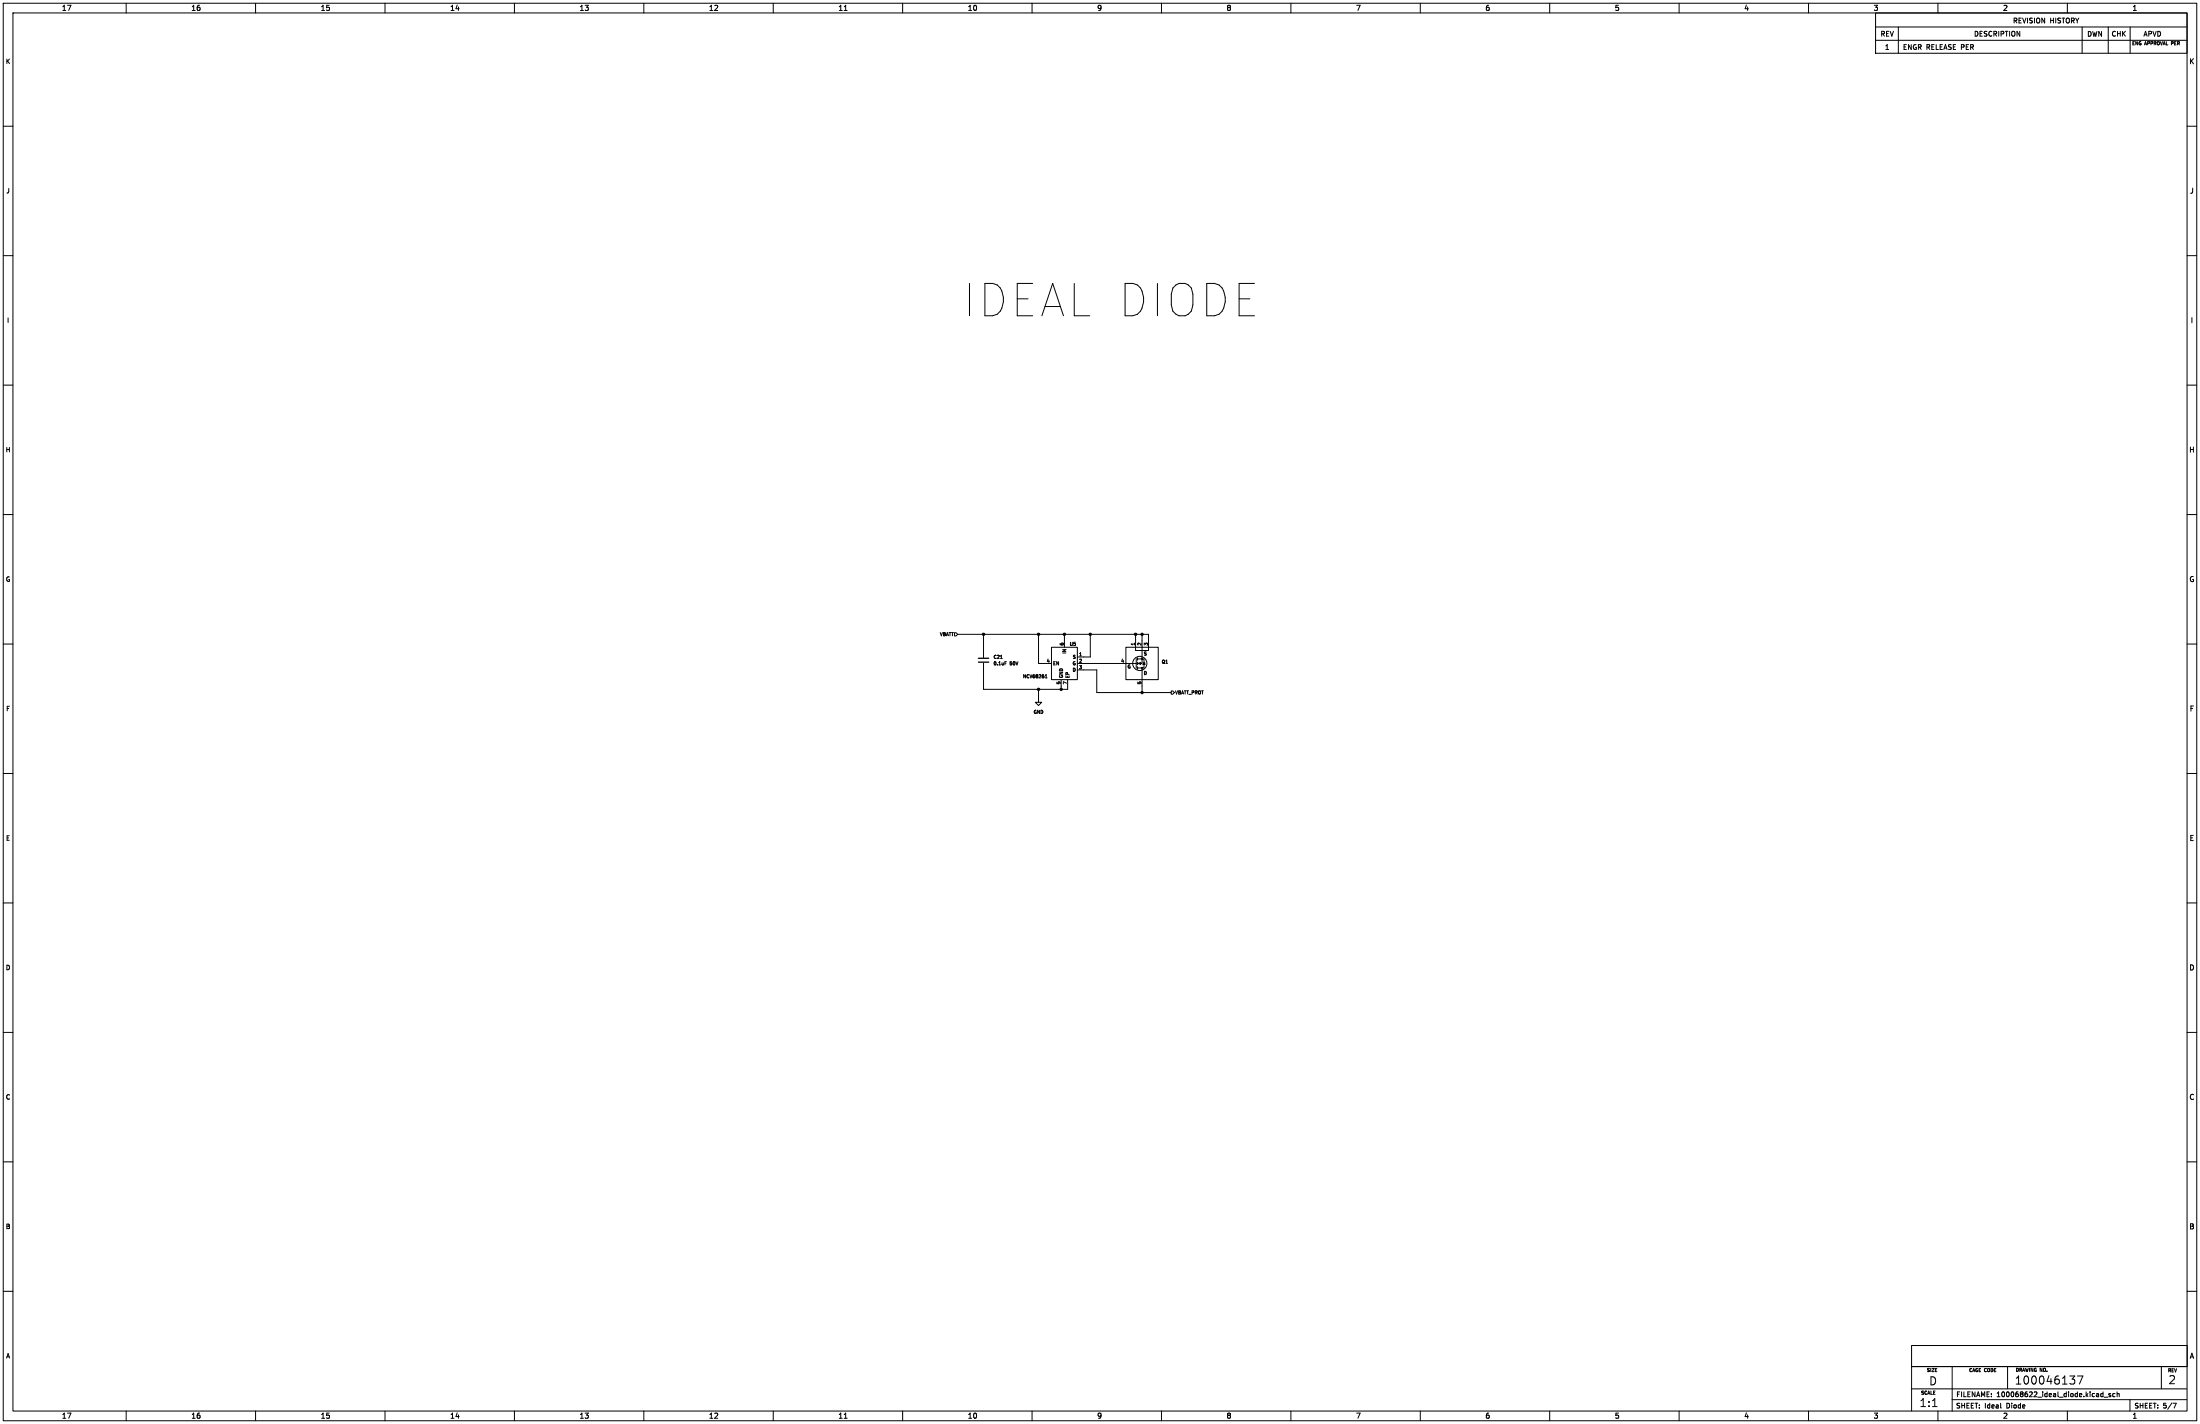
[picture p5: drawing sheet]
(kicad_sch
 (version 20231120)
 (generator "eeschema")
 (generator_version "8.0")
 (paper "D")
 (lib_symbols
  (symbol "1a_Misc:NCV68261" (exclude_from_sim no) (in_bom yes) (on_board yes)
   (property "Reference" "U" (at 2.54 7.62 0) (effects (font (size 1.27 1.27))))
   (property "Value" "" (at 0 1.27 0) (effects (font (size 1.27 1.27))))
   (property "Footprint" "1a_Misc:WDFNW6_2x2_0.65p_EP" (at 0 -12.7 0) (effects (font (size 1.27 1.27)) (hide yes)))
   (property "Datasheet" "https://www.onsemi.com/pdf/datasheet/ncv68261-d.pdf" (at 0 -15.24 0) (effects (font (size 1.27 1.27)) (hide yes)))
   (property "Description" "Power Switch/Driver 1:1 N-Channel 6-WDFNW (2x2)" (at 0 0 0) (effects (font (size 1.27 1.27)) (hide yes)))
   (property "Manufacturer" "onsemi" (at 0 0 0) (effects (font (size 1.27 1.27)) (hide yes)))
   (property "MPN" "NCV68261MTWAITBG" (at 0 0 0) (effects (font (size 1.27 1.27)) (hide yes)))
   (symbol "NCV68261_0_1"
    (rectangle (start -5.08 6.35) (end 5.08 -6.35) (stroke (width 0) (type default)) (fill (type none))))
   (symbol "NCV68261_1_1"
    (pin input line (at 7.62 2.54 180) (length 2.54) (name "S" (effects (font (size 1.27 1.27)))) (number "1" (effects (font (size 1.27 1.27)))))
    (pin output line (at 7.62 0 180) (length 2.54) (name "G" (effects (font (size 1.27 1.27)))) (number "2" (effects (font (size 1.27 1.27)))))
    (pin input line (at 7.62 -2.54 180) (length 2.54) (name "D" (effects (font (size 1.27 1.27)))) (number "3" (effects (font (size 1.27 1.27)))))
    (pin input line (at -7.62 0 0) (length 2.54) (name "EN" (effects (font (size 1.27 1.27)))) (number "4" (effects (font (size 1.27 1.27)))))
    (pin power_in line (at -1.27 -8.89 90) (length 2.54) (name "GND" (effects (font (size 1.27 1.27)))) (number "5" (effects (font (size 1.27 1.27)))))
    (pin power_in line (at 0 8.89 270) (length 2.54) (name "IN" (effects (font (size 1.27 1.27)))) (number "6" (effects (font (size 1.27 1.27)))))
    (pin passive line (at 1.27 -8.89 90) (length 2.54) (name "EP" (effects (font (size 1.27 1.27)))) (number "7" (effects (font (size 1.27 1.27)))))))
  (symbol "1a_Misc:NTTFS2D1N04HL"
   (pin_names
    (offset 0) hide) (exclude_from_sim no) (in_bom yes) (on_board yes)
   (property "Reference" "Q" (at -5.08 -7.62 0) (effects (font (size 1.27 1.27))))
   (property "Value" "" (at 0 0 0) (effects (font (size 1.27 1.27)) (hide yes)))
   (property "Footprint" "1a_Misc:WDFN8_3.3_x_3.3_0.65mm_p" (at 0 -12.7 0) (effects (font (size 1.27 1.27)) (hide yes)))
   (property "Datasheet" "https://www.onsemi.com/pdf/datasheet/nttfs2d1n04hl-d.pdf" (at 0 -15.24 0) (effects (font (size 1.27 1.27)) (hide yes)))
   (property "Description" "MOSFET N-CH 40V 24A/150A 8PQFN" (at 0 -21.336 0) (effects (font (size 1.27 1.27)) (hide yes)))
   (property "Manufacturer" "onsemi" (at 0 -26.416 0) (effects (font (size 1.27 1.27)) (hide yes)))
   (property "MPN" "NTTFS2D1N04HLTWG" (at 0.254 -23.876 0) (effects (font (size 1.27 1.27)) (hide yes)))
   (symbol "NTTFS2D1N04HL_0_1"
    (rectangle (start -6.35 6.35) (end 6.35 -6.35) (stroke (width 0) (type default) (color 0 0 255 1)) (fill (type background)))
    (circle (center -0.889 0) (radius 2.794) (stroke (width 0.254) (type default)) (fill (type none)))
    (circle (center 0 -1.778) (radius 0.254) (stroke (width 0) (type default)) (fill (type outline)))
    (polyline (pts (xy -5.08 0) (xy -6.35 0)) (stroke (width 0) (type default)) (fill (type none)))
    (polyline (pts (xy -2.54 -5.08) (xy -2.54 -6.35)) (stroke (width 0) (type default)) (fill (type none)))
    (polyline (pts (xy -2.54 -5.08) (xy 0 -5.08)) (stroke (width 0) (type default)) (fill (type none)))
    (polyline (pts (xy -2.286 0) (xy -5.08 0)) (stroke (width 0) (type default)) (fill (type none)))
    (polyline (pts (xy -2.286 1.905) (xy -2.286 -1.905)) (stroke (width 0.254) (type default)) (fill (type none)))
    (polyline (pts (xy -1.778 -1.27) (xy -1.778 -2.286)) (stroke (width 0.254) (type default)) (fill (type none)))
    (polyline (pts (xy -1.778 0.508) (xy -1.778 -0.508)) (stroke (width 0.254) (type default)) (fill (type none)))
    (polyline (pts (xy -1.778 2.286) (xy -1.778 1.27)) (stroke (width 0.254) (type default)) (fill (type none)))
    (polyline (pts (xy 0 -5.08) (xy 0 -6.35)) (stroke (width 0) (type default)) (fill (type none)))
    (polyline (pts (xy 0 2.54) (xy 0 1.778)) (stroke (width 0) (type default)) (fill (type none)))
    (polyline (pts (xy 0 2.54) (xy 0 6.35)) (stroke (width 0) (type default)) (fill (type none)))
    (polyline (pts (xy 2.54 -5.08) (xy 2.54 -6.35)) (stroke (width 0) (type default)) (fill (type none)))
    (polyline (pts (xy 0 -2.54) (xy 0 -5.08) (xy 2.54 -5.08)) (stroke (width 0) (type default)) (fill (type none)))
    (polyline (pts (xy 0 -2.54) (xy 0 0) (xy -1.778 0)) (stroke (width 0) (type default)) (fill (type none)))
    (polyline (pts (xy -1.778 -1.778) (xy 0.762 -1.778) (xy 0.762 1.778) (xy -1.778 1.778)) (stroke (width 0) (type default)) (fill (type none)))
    (polyline (pts (xy -1.524 0) (xy -0.508 0.381) (xy -0.508 -0.381) (xy -1.524 0)) (stroke (width 0) (type default)) (fill (type outline)))
    (polyline (pts (xy 0.254 0.508) (xy 0.381 0.381) (xy 1.143 0.381) (xy 1.27 0.254)) (stroke (width 0) (type default)) (fill (type none)))
    (polyline (pts (xy 0.762 0.381) (xy 0.381 -0.254) (xy 1.143 -0.254) (xy 0.762 0.381)) (stroke (width 0) (type default)) (fill (type none)))
    (circle (center 0 1.778) (radius 0.254) (stroke (width 0) (type default)) (fill (type outline)))
    (text "D" (at 1.27 3.81 0) (effects (font (size 1.27 1.27))))
    (text "G" (at -5.08 1.27 0) (effects (font (size 1.27 1.27))))
    (text "S" (at 1.27 -3.81 0) (effects (font (size 1.27 1.27)))))
   (symbol "NTTFS2D1N04HL_1_1"
    (pin bidirectional line (at -2.54 -8.89 90) (length 2.54) (name "S" (effects (font (size 1.27 1.27)))) (number "1" (effects (font (size 1.27 1.27)))))
    (pin bidirectional line (at 0 -8.89 90) (length 2.54) (name "S" (effects (font (size 1.27 1.27)))) (number "2" (effects (font (size 1.27 1.27)))))
    (pin bidirectional line (at 2.54 -8.89 90) (length 2.54) (name "S" (effects (font (size 1.27 1.27)))) (number "3" (effects (font (size 1.27 1.27)))))
    (pin input line (at -8.89 0 0) (length 2.54) (name "G" (effects (font (size 1.27 1.27)))) (number "4" (effects (font (size 1.27 1.27)))))
    (pin bidirectional line (at 0 8.89 270) (length 2.54) (name "D" (effects (font (size 1.27 1.27)))) (number "5" (effects (font (size 1.27 1.27)))))))
  (symbol "1a_Murata_Capacitors:GCM155R71H104ME02D"
   (pin_numbers hide)
   (pin_names
    (offset 0.254)) (exclude_from_sim no) (in_bom yes) (on_board yes)
   (property "Reference" "C" (at 0.635 2.54 0) (effects (font (size 1.27 1.27)) (justify left)))
   (property "Value" "0.1uF 50V" (at 0.635 -2.54 0) (effects (font (size 1.27 1.27)) (justify left)))
   (property "Footprint" "Capacitor_SMD:C_0402_1005Metric" (at 1.27 -6.35 0) (effects (font (size 1.27 1.27)) (hide yes)))
   (property "Datasheet" "https://search.murata.co.jp/Ceramy/image/img/A01X/G101/ENG/GCM155R71H104ME02-01.pdf" (at 0 -8.89 0) (effects (font (size 1.27 1.27)) (hide yes)))
   (property "Description" "CAP CER 0.1UF 50V X7R 0402" (at 0 -15.494 0) (effects (font (size 1.27 1.27)) (hide yes)))
   (property "Manufacturer" "Murata Electronics" (at 0 -11.176 0) (effects (font (size 1.27 1.27)) (hide yes)))
   (property "MPN" "GCM155R71H104ME02D" (at -0.254 -13.208 0) (effects (font (size 1.27 1.27)) (hide yes)))
   (symbol "GCM155R71H104ME02D_0_1"
    (polyline (pts (xy -2.032 -0.762) (xy 2.032 -0.762)) (stroke (width 0.508) (type default)) (fill (type none)))
    (polyline (pts (xy -2.032 0.762) (xy 2.032 0.762)) (stroke (width 0.508) (type default)) (fill (type none))))
   (symbol "GCM155R71H104ME02D_1_1"
    (pin passive line (at 0 3.81 270) (length 2.794) (name "~" (effects (font (size 1.27 1.27)))) (number "1" (effects (font (size 1.27 1.27)))))
    (pin passive line (at 0 -3.81 90) (length 2.794) (name "~" (effects (font (size 1.27 1.27)))) (number "2" (effects (font (size 1.27 1.27)))))))
  (symbol "1a_PowerSymbols:GND"
   (power)
   (pin_names
    (offset 0)) (exclude_from_sim no) (in_bom yes) (on_board yes)
   (property "Reference" "#PWR" (at 0 -6.35 0) (effects (font (size 1.27 1.27)) (hide yes)))
   (property "Value" "GND" (at 0 -3.81 0) (effects (font (size 1.27 1.27))))
   (property "Footprint" "" (at 0 0 0) (effects (font (size 1.27 1.27)) (hide yes)))
   (property "Datasheet" "" (at 0 0 0) (effects (font (size 1.27 1.27)) (hide yes)))
   (property "Description" "Power symbol creates a global label with name \"GND\" , ground" (at 0 0 0) (effects (font (size 1.27 1.27)) (hide yes)))
   (symbol "GND_0_1"
    (polyline (pts (xy 0 0) (xy 0 -1.27) (xy 1.27 -1.27) (xy 0 -2.54) (xy -1.27 -1.27) (xy 0 -1.27)) (stroke (width 0) (type default)) (fill (type none))))
   (symbol "GND_1_1"
    (pin power_in line (at 0 0 270) (length 0) hide (name "GND" (effects (font (size 1.27 1.27)))) (number "1" (effects (font (size 1.27 1.27))))))))
 (junction
  (at 407.67 248.92)
  (diameter 0)
  (color 0 0 0 0))
 (junction
  (at 445.77 248.92)
  (diameter 0)
  (color 0 0 0 0))
 (junction
  (at 448.31 271.78)
  (diameter 0)
  (color 0 0 0 0))
 (junction
  (at 417.83 248.92)
  (diameter 0)
  (color 0 0 0 0))
 (junction
  (at 416.56 270.51)
  (diameter 0)
  (color 0 0 0 0))
 (junction
  (at 386.08 248.92)
  (diameter 0)
  (color 0 0 0 0))
 (junction
  (at 407.67 270.51)
  (diameter 0)
  (color 0 0 0 0))
 (junction
  (at 448.31 248.92)
  (diameter 0)
  (color 0 0 0 0))
 (junction
  (at 427.99 248.92)
  (diameter 0)
  (color 0 0 0 0))
 (wire
  (pts (xy 430.53 262.89) (xy 430.53 271.78))
  (stroke (width 0) (type default)))
 (wire
  (pts (xy 450.85 248.92) (xy 448.31 248.92))
  (stroke (width 0) (type default)))
 (wire
  (pts (xy 430.53 271.78) (xy 448.31 271.78))
  (stroke (width 0) (type default)))
 (wire
  (pts (xy 425.45 260.35) (xy 439.42 260.35))
  (stroke (width 0) (type default)))
 (wire
  (pts (xy 386.08 248.92) (xy 386.08 255.27))
  (stroke (width 0) (type default)))
 (wire
  (pts (xy 407.67 270.51) (xy 407.67 274.32))
  (stroke (width 0) (type default)))
 (wire
  (pts (xy 416.56 269.24) (xy 416.56 270.51))
  (stroke (width 0) (type default)))
 (wire
  (pts (xy 407.67 270.51) (xy 416.56 270.51))
  (stroke (width 0) (type default)))
 (wire
  (pts (xy 410.21 260.35) (xy 407.67 260.35))
  (stroke (width 0) (type default)))
 (wire
  (pts (xy 448.31 251.46) (xy 448.31 248.92))
  (stroke (width 0) (type default)))
 (wire
  (pts (xy 375.92 248.92) (xy 386.08 248.92))
  (stroke (width 0) (type default)))
 (wire
  (pts (xy 386.08 248.92) (xy 407.67 248.92))
  (stroke (width 0) (type default)))
 (wire
  (pts (xy 419.1 269.24) (xy 419.1 270.51))
  (stroke (width 0) (type default)))
 (wire
  (pts (xy 407.67 260.35) (xy 407.67 248.92))
  (stroke (width 0) (type default)))
 (wire
  (pts (xy 448.31 248.92) (xy 445.77 248.92))
  (stroke (width 0) (type default)))
 (wire
  (pts (xy 450.85 251.46) (xy 450.85 248.92))
  (stroke (width 0) (type default)))
 (wire
  (pts (xy 448.31 271.78) (xy 448.31 269.24))
  (stroke (width 0) (type default)))
 (wire
  (pts (xy 427.99 248.92) (xy 445.77 248.92))
  (stroke (width 0) (type default)))
 (wire
  (pts (xy 416.56 270.51) (xy 419.1 270.51))
  (stroke (width 0) (type default)))
 (wire
  (pts (xy 386.08 270.51) (xy 407.67 270.51))
  (stroke (width 0) (type default)))
 (wire
  (pts (xy 425.45 257.81) (xy 427.99 257.81))
  (stroke (width 0) (type default)))
 (wire
  (pts (xy 386.08 262.89) (xy 386.08 270.51))
  (stroke (width 0) (type default)))
 (wire
  (pts (xy 445.77 248.92) (xy 445.77 251.46))
  (stroke (width 0) (type default)))
 (wire
  (pts (xy 427.99 257.81) (xy 427.99 248.92))
  (stroke (width 0) (type default)))
 (wire
  (pts (xy 407.67 248.92) (xy 417.83 248.92))
  (stroke (width 0) (type default)))
 (wire
  (pts (xy 425.45 262.89) (xy 430.53 262.89))
  (stroke (width 0) (type default)))
 (wire
  (pts (xy 417.83 248.92) (xy 417.83 251.46))
  (stroke (width 0) (type default)))
 (wire
  (pts (xy 448.31 271.78) (xy 459.74 271.78))
  (stroke (width 0) (type default)))
 (wire
  (pts (xy 427.99 248.92) (xy 417.83 248.92))
  (stroke (width 0) (type default)))
 (text "IDEAL DIODE"
  (exclude_from_sim no)
  (at 377.444 125.73 0)
  (effects (font (size 12.7 12.7)) (justify left bottom)))
 (hierarchical_label "VBATT"
  (shape input)
  (at 375.92 248.92 180)
  (fields_autoplaced yes)
  (effects (font (size 1.27 1.27)) (justify right)))
 (hierarchical_label "VBATT_PROT"
  (shape output)
  (at 459.74 271.78 0)
  (fields_autoplaced yes)
  (effects (font (size 1.27 1.27)) (justify left)))
 (symbol
  (lib_id "1a_Misc:NCV68261")
  (at 417.83 260.35 0)
  (unit 1)
  (exclude_from_sim no)
  (in_bom yes)
  (on_board yes)
  (dnp no)
  (property "Reference" "U5" (at 419.7859 252.73 0) (effects (font (size 1.27 1.27)) (justify left)))
  (property "Value" "NCV68261" (at 406.4 265.43 0) (effects (font (size 1.27 1.27))))
  (property "Footprint" "1a_Misc:WDFNW6_2x2_0.65p_EP" (at 417.83 273.05 0) (effects (font (size 1.27 1.27)) (hide yes)))
  (property "Datasheet" "https://www.onsemi.com/pdf/datasheet/ncv68261-d.pdf" (at 417.83 275.59 0) (effects (font (size 1.27 1.27)) (hide yes)))
  (property "Description" "Power Switch/Driver 1:1 N-Channel 6-WDFNW (2x2)" (at 417.83 260.35 0) (effects (font (size 1.27 1.27)) (hide yes)))
  (property "Manufacturer" "onsemi" (at 417.83 260.35 0) (effects (font (size 1.27 1.27)) (hide yes)))
  (property "MPN" "NCV68261MTWAITBG" (at 417.83 260.35 0) (effects (font (size 1.27 1.27)) (hide yes)))
  (pin "1")
  (pin "2")
  (pin "3")
  (pin "4")
  (pin "5")
  (pin "6")
  (pin "7"))
 (symbol
  (lib_id "1a_PowerSymbols:GND")
  (at 407.67 274.32 0)
  (unit 1)
  (exclude_from_sim no)
  (in_bom yes)
  (on_board yes)
  (dnp no)
  (fields_autoplaced yes)
  (property "Reference" "#PWR026" (at 407.67 280.67 0) (effects (font (size 1.27 1.27)) (hide yes)))
  (property "Value" "GND" (at 407.67 279.4 0) (effects (font (size 1.27 1.27))))
  (property "Footprint" "" (at 407.67 274.32 0) (effects (font (size 1.27 1.27)) (hide yes)))
  (property "Datasheet" "" (at 407.67 274.32 0) (effects (font (size 1.27 1.27)) (hide yes)))
  (property "Description" "" (at 407.67 274.32 0) (effects (font (size 1.27 1.27)) (hide yes)))
  (pin "1"))
 (symbol
  (lib_id "1a_Murata_Capacitors:GCM155R71H104ME02D")
  (at 386.08 259.08 0)
  (unit 1)
  (exclude_from_sim no)
  (in_bom yes)
  (on_board yes)
  (dnp no)
  (fields_autoplaced yes)
  (property "Reference" "C21" (at 389.89 257.8099 0) (effects (font (size 1.27 1.27)) (justify left)))
  (property "Value" "0.1uF 50V" (at 389.89 260.3499 0) (effects (font (size 1.27 1.27)) (justify left)))
  (property "Footprint" "Capacitor_SMD:C_0402_1005Metric" (at 387.35 265.43 0) (effects (font (size 1.27 1.27)) (hide yes)))
  (property "Datasheet" "https://search.murata.co.jp/Ceramy/image/img/A01X/G101/ENG/GCM155R71H104ME02-01.pdf" (at 386.08 267.97 0) (effects (font (size 1.27 1.27)) (hide yes)))
  (property "Description" "CAP CER 0.1UF 50V X7R 0402" (at 386.08 274.574 0) (effects (font (size 1.27 1.27)) (hide yes)))
  (property "Manufacturer" "Murata Electronics" (at 386.08 270.256 0) (effects (font (size 1.27 1.27)) (hide yes)))
  (property "MPN" "GCM155R71H104ME02D" (at 385.826 272.288 0) (effects (font (size 1.27 1.27)) (hide yes)))
  (pin "1")
  (pin "2"))
 (symbol
  (lib_id "1a_Misc:NTTFS2D1N04HL")
  (at 448.31 260.35 0)
  (mirror x)
  (unit 1)
  (exclude_from_sim no)
  (in_bom yes)
  (on_board yes)
  (dnp no)
  (property "Reference" "Q1" (at 455.93 259.715 0) (effects (font (size 1.27 1.27)) (justify left)))
  (property "Value" "NTTFS2D1N04HL" (at 448.31 260.35 0) (effects (font (size 1.27 1.27)) (hide yes)))
  (property "Footprint" "1a_Misc:WDFN8_3.3_x_3.3_0.65mm_p" (at 448.31 247.65 0) (effects (font (size 1.27 1.27)) (hide yes)))
  (property "Datasheet" "https://www.onsemi.com/pdf/datasheet/nttfs2d1n04hl-d.pdf" (at 448.31 245.11 0) (effects (font (size 1.27 1.27)) (hide yes)))
  (property "Description" "MOSFET N-CH 40V 24A/150A 8PQFN" (at 448.31 239.014 0) (effects (font (size 1.27 1.27)) (hide yes)))
  (property "Manufacturer" "onsemi" (at 448.31 233.934 0) (effects (font (size 1.27 1.27)) (hide yes)))
  (property "MPN" "NTTFS2D1N04HLTWG" (at 448.564 236.474 0) (effects (font (size 1.27 1.27)) (hide yes)))
  (pin "1")
  (pin "2")
  (pin "3")
  (pin "4")
  (pin "5")))
